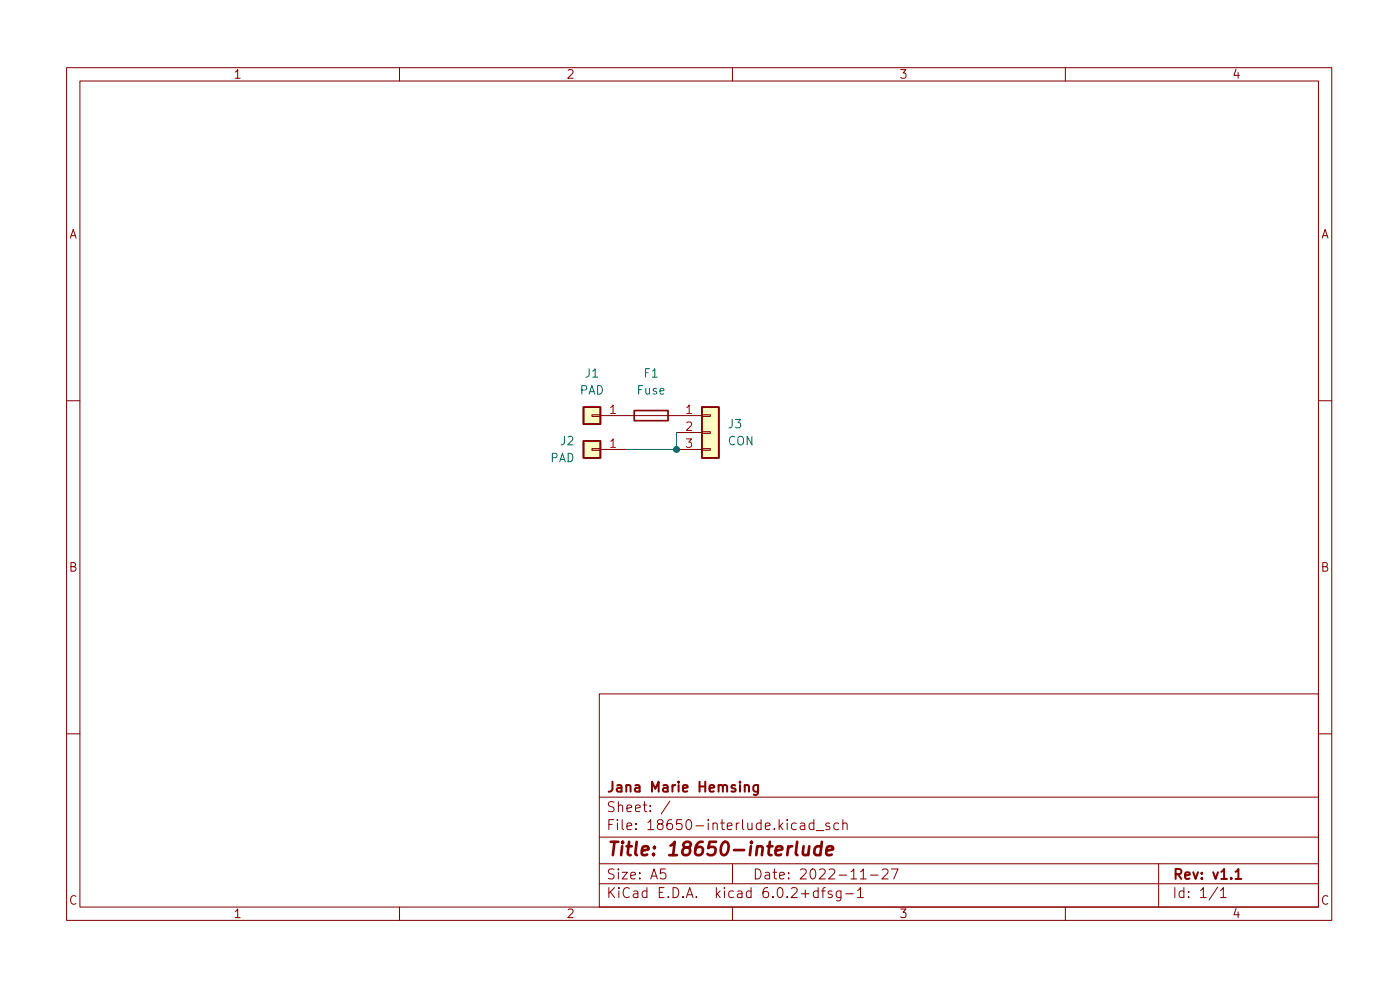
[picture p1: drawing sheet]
<svg xmlns="http://www.w3.org/2000/svg" width="210mm" height="148mm" viewBox="0 0 210 148" stroke-linecap="round" stroke-linejoin="round" font-family="sans-serif">
<g fill="none" stroke="#840000" stroke-width=".15">
<path d="M10 10.2h190v128h-190zM12 12.2h186v124h-186zM60 10.2v2M110 10.2v2M160 10.2v2M10 60.2h2M88.9 67.3h1.3v.3h-1.3zM88.9 62.3h1.3v.2h-1.3zM90.2 67.5h3.8M90.2 62.4h15.2M101.6 67.5h3.8M101.6 64.9h3.8"/>
<path d="M105.4 67.3h1.3v.3h-1.3zM105.4 64.8h1.3v.3h-1.3zM105.4 62.3h1.3v.2h-1.3zM198 60.2h2M10 110.2h2M90 104.2h108v32h-108zM90 119.7h108M198 110.2h2M60 136.2v2M90 132.7h108M90 129.7h108M90 125.7h108"/>
<path d="M99.9 130.4h-.7v.8l.2-.2 .5 .1 .1 .2-.1 .5-.2 .1h-.3l-.2-.1M100.6 120.3l-1.3 1.9M110 136.2v2M110 129.7v3M120.2 123.6h.6l.1 .9M120.9 123.9l-.5 .1a.29 .29 0 0 0-.3 .3 .29 .29 0 0 0 .3 .2h.5M122.2 123.6l-.4-.1-.3 .3v.5l.2 .2h.5M122.2 123v1.5M122.6 124.7h1.1M122.9 133.8l-.5-.1-.2 .3v.5l.1 .2h.6M122.9 133.2v1.5M123.4 133.7h.5"/>
<path d="M123.9 133.2l-.2 .1-.1 .2v1.2M124.6 123.6l-.4-.1-.2 .3 .1 .2 .5 .1v.4h-.6M124.9 133.8l-.3-.1-.2 .3v.2l.5 .1v.4h-.5M125.9 123.6l-.4-.1-.3 .3v.5l.2 .2h.5M126.3 133.7v1.3a.41 .41 0 0 1-.6 .2M126.3 133.8l-.4-.1-.3 .3v.5l.1 .2h.6M126.6 123.7a.37 .37 0 0 1 .6 .1v.7M126.6 123v1.5M127 134.2h1.2M128.8 133.7l.4-.5v1.5M128.8 134.7h.9M129.2 131.9h.9"/>
<path d="M130.7 131.4h1.2M132.5 130.6l.2-.2 .5 .1a.41 .41 0 0 1 .1 .6l-.9 .8h1M133.9 130.4h1l-.7 1.5M160 136.2v2M174 129.7v6.5M182.9 133.2l-1.3 1.9M183.3 133.7l.4-.5v1.5M183.3 134.7h.9"/>
</g>
<path d="M111.8 118a.37 .37 0 0 1 .7 .1v.7M111.8 117.8v1M113.8 117.8v1.3a.41 .41 0 0 1-.6 .2M113.8 117.9l-.4-.1-.3 .3v.5l.2 .2h.5M185.6 130.9l.4-.5v1.5M185.6 131.9h.8" fill="none" stroke="#840000" stroke-width=".3"/>
<path d="M120.7 127l-.1 1.1v.2a.57 .57 0 0 0 .8-.1M121.5 127l-.1 1.4M123.3 127.1a.66 .66 0 0 0-.9 .3l-.1 .6 .1 .3 .2 .1 .6-.1M123.4 126.4l-.2 2M124.1 127.7l1-.2v-.4l-.2-.1-.6 .1-.2 1 .2 .3 .6-.1" fill="none" stroke="#840000" stroke-width=".4"/>
<g fill="#ffffc2" stroke="#ffffc2" stroke-width=".15">
<path d="M87.6 66.2h2.6v2.5h-2.6z"/>
<path d="M87.6 61.1h2.6v2.6h-2.6z"/>
<path d="M105.4 61.1h2.5v7.6h-2.5z"/>
</g>
<path d="M87.6 66.2h2.6v2.5h-2.6zM87.6 61.1h2.6v2.6h-2.6zM95.2 61.6h5.1v1.6h-5.1zM105.4 61.1h2.5v7.6h-2.5z" fill="none" stroke="#840000" stroke-width=".25"/>
<path d="M101.6 64.9v2.6h-7.6" fill="none" stroke="#009600" stroke-width=".15"/>
<circle cx="101.6" cy="67.5" r=".46" fill="#009600" stroke="#009600" stroke-width=".15"/>
<text font-size="2.8" fill="#840000" x="91" y="128.5">Title: 18650-interlude</text>
<g font-size="2.1" fill="#840000">
<text x="91" y="118.9">Jana Marie Hemsing</text>
<text x="91" y="124.6">File: 18650-interlude.kicad_sch</text>
<text x="91" y="121.9">Sheet: /</text>
<text x="91" y="134.8">KiCad E.D.A. kicad 6.0.2+dfsg-1</text>
<text x="91" y="132">Size: A5</text>
<text x="113" y="132">Date: 2022-11-27</text>
<text x="176" y="132">Rev: v1.1</text>
<text x="176" y="134.8">Id: 1/1</text>
</g>
<g font-size="1.8" fill="#840000">
<text x="35" y="11.8">1</text>
<text x="85" y="11.8">2</text>
<text x="135" y="11.8">3</text>
<text x="185" y="11.8">4</text>
<text x="10.3" y="35.8">A</text>
<text x="198.4" y="35.8">A</text>
<text x="10.3" y="85.8">B</text>
<text x="198.4" y="85.8">B</text>
<text x="10.3" y="135.8">C</text>
<text x="35" y="137.8">1</text>
<text x="85" y="137.8">2</text>
<text x="135" y="137.8">3</text>
<text x="185" y="137.8">4</text>
<text x="198.4" y="135.8">C</text>
</g>
<g font-size="1.8" fill="#006464">
<text x="87" y="59.2">PAD</text>
<text x="87.9" y="56.7">J1</text>
<text x="95.7" y="59.2">Fuse</text>
<text x="96.8" y="56.7">F1</text>
<text x="109.4" y="64.3">J3</text>
<text x="82.6" y="69.4">PAD</text>
<text x="84.2" y="66.8">J2</text>
<text x="109.3" y="66.8">CON</text>
</g>
<g font-size="1.8" fill="#a90000">
<text x="91.6" y="62.1">1</text>
<text x="103" y="62.1">1</text>
<text x="103" y="64.7">2</text>
<text x="91.6" y="67.2">1</text>
<text x="103" y="67.2">3</text>
</g>
</svg>
